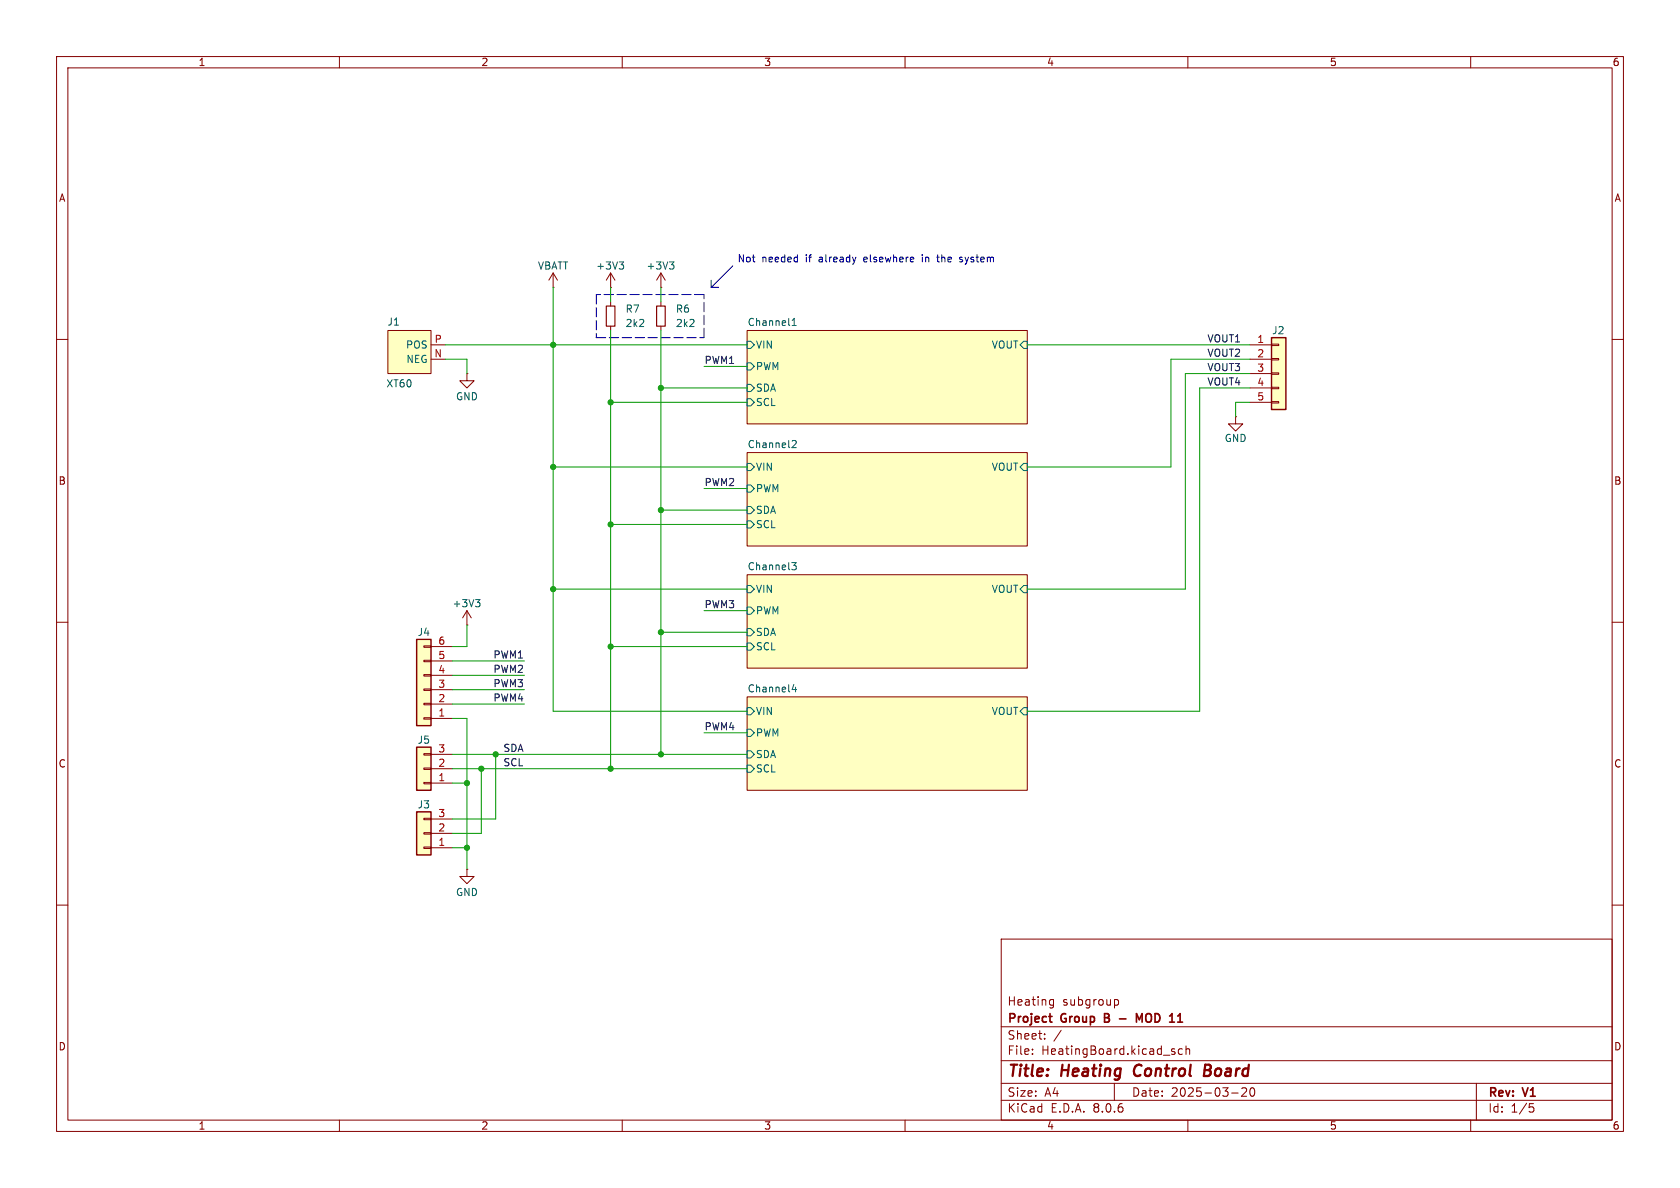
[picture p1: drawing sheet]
<svg xmlns="http://www.w3.org/2000/svg" width="297mm" height="210mm" viewBox="0 0 297 210" stroke-linecap="round" stroke-linejoin="round" font-family="sans-serif">
<g fill="none" stroke="#840000" stroke-width=".18">
<path d="M10 10h277v190h-277zM12 12h273v186h-273zM60 10v2M110 10v2M160 10v2M210 10v2M260 10v2M10 60h2M132.1 58.4h49.5v16.5h-49.5zM285 60h2M132.1 80h49.5v16.5h-49.5zM10 110h2"/>
<path d="M132.1 101.6h49.5v16.5h-49.5zM285 110h2M132.1 123.2h49.5v16.5h-49.5zM10 160h2M285 160h2M177 166h108v32h-108zM185.7 177.6h.5M185.7 176.8h.5M186.2 176.7v1.2l-.1 .2-.4 .1M197 176.8l.5-.1 .2 .3v.4l-.1 .2h-.6M60 198v2M110 198v2"/>
<path d="M160 198v2M177 194.5h108M177 191.5h108M177 187.5h108M177 181.5h108M182.5 186.3v.1M182.5 185.5v.1M184.7 183.6v.1M184.7 182.8v.1M187.6 182.1l-1.3 2M197 191.5v3M207.3 185.9l.4 .1v.2l-.2 .2h-.3"/>
<path d="M207.3 185.4l.4 .1M209 185.5l-.4-.1-.3 .3v.4l.2 .2h.5M209.7 185.5l.2-.1 .3 .1 .1 .9M209.7 184.9v1.5M210 198v2M217.7 193.2h1.2M219.5 192.4l.6-.1 .2 .1 .1 .3-.9 1.1h.9M221.2 192.4l.1-.1a.81 .81 0 0 1 .6 .6 .81 .81 0 0 1-.3 .8l-.1 .1a.81 .81 0 0 1-.6-.6 .81 .81 0 0 1 .3-.8zM260 198v2M261 191.5v6.5M270.4 195.1h.7M270.5 195.7h.4l.3 .3-.2 .5-.5 .1"/>
</g>
<path d="M200.8 188.5a1.27 1.27 0 0 0-.1 1.6M213 189.2h.6M213.6 189.2l.3 .1M213.7 188.2h-.6l-.3 2 1-.1M213.8 189.1l-.2 .1" fill="none" stroke="#840000" stroke-width=".4"/>
<path d="M185.4 179.7h.6M195.3 179.9h.5M195.8 179.2h-.5v1.5h.5M208.2 179.6l.4-.4v1.5M185.7 180.6l.3 .1M197.9 180.1h1.2M200.9 180.7v-1.5l.5 1.1 .5-1.1v1.5M208.2 180.7h.9" fill="none" stroke="#840000" stroke-width=".3"/>
<g fill="#ffffc2" stroke="#ffffc2" stroke-width=".18">
<path d="M132.1 58.4h49.5v16.5h-49.5z"/>
<path d="M132.1 80h49.5v16.5h-49.5z"/>
<path d="M132.1 101.6h49.5v16.5h-49.5z"/>
<path d="M132.1 123.2h49.5v16.5h-49.5z"/>
</g>
<g fill="none" stroke="#006464" stroke-width=".18">
<path d="M140 57.5h.8M140 56.6l.4-.3v1.2M132.1 64.1h.6l.6 .7-.6 .6h-.6zM132.1 70.5h.6l.6 .6-.6 .7h-.6zM132.1 60.3h.6l.6 .7-.6 .6h-.6zM132.1 67.9h.6l.6 .7-.6 .6h-.6zM140.1 77.9h.4l.3 .3-.8 .9h.8M181 60.3h.6v1.3h-.6l-.7-.6zM132.1 85.7h.6l.6 .7-.6 .6h-.6zM132.1 92.1h.6l.6 .6-.6 .6h-.6zM132.1 81.9h.6l.6 .7-.6 .6h-.6zM132.1 89.5h.6l.6 .7-.6 .6h-.6z"/>
<path d="M140 99.5h.8l-.5 .4 .4 .2 .1 .4-.3 .2h-.3M181 81.9h.6v1.3h-.6l-.7-.6zM132.1 107.3h.6l.6 .7-.6 .6h-.6zM132.1 113.7h.6l.6 .6-.6 .6h-.6zM132.1 103.5h.6l.6 .6-.6 .7h-.6zM132.1 111.1h.6l.6 .7-.6 .6h-.6zM181 103.5h.6v1.3h-.6l-.7-.7zM132.1 128.9h.6l.6 .6-.6 .7h-.6zM132.1 135.3h.6l.6 .6-.6 .6h-.6zM132.1 125.1h.6l.6 .6-.6 .7h-.6zM132.1 132.7h.6l.6 .7-.6 .6h-.6zM140.3 121l-.3 .9h.8"/>
<path d="M140.6 121.5v.8M181 125.1h.6v1.3h-.6l-.7-.7z"/>
</g>
<path d="M68.6 58.4h7.6v7.6h-7.6z" fill="#ffffc2"/>
<path d="M68.6 58.4h7.6v7.6h-7.6zM76.2 63.5h2.5M76.2 61h2.5" fill="none" stroke="#840000" stroke-width=".18"/>
<path d="M73.7 113h2.5v15.3h-2.5z" fill="#ffffc2"/>
<g fill="none" stroke="#840000" stroke-width=".18">
<path d="M116.8 50.8h.1M116.8 48.3l-.7 1.2M116.8 48.3v2.5M116.8 53.3v.8M116.8 57.7v.7M116.8 48.3l.8 1.2M82.5 66v1.3h1.3l-1.3 1.3-1.2-1.3h1.2M82.5 66h.1M74.9 114.2h1.3v.2h-1.3zM74.9 116.7h1.3v.3h-1.3zM74.9 119.3h1.3v.2h-1.3zM76.2 119.4h3.8"/>
<path d="M76.2 116.8h3.8M76.2 114.3h3.8M82.5 110.5h.1M82.5 108l-.7 1.2M82.5 108v2.5M82.5 108l.8 1.2M74.9 121.8h1.3v.2h-1.3zM74.9 124.3h1.3v.3h-1.3zM74.9 126.9h1.3v.2h-1.3zM76.2 127h3.8M76.2 124.5h3.8M76.2 121.9h3.8"/>
</g>
<path d="M73.7 113h2.5v15.3h-2.5z" fill="none" stroke="#840000" stroke-width=".25"/>
<path d="M118.4 46.3h.7l-.4 .5M118.9 46.8l.2 .2v.3l-.2 .3M84.1 106h.7l-.4 .5M84.6 106.5l.2 .2v.3l-.2 .3" fill="none" stroke="#006464" stroke-width=".18"/>
<path d="M116.1 54.1h1.5v3.6h-1.5z" fill="none" stroke="#840000" stroke-width=".2"/>
<path d="M224.8 59.7h2.5v12.7h-2.5z" fill="#ffffc2"/>
<g fill="none" stroke="#840000" stroke-width=".18">
<path d="M97.8 50.8h.1M97.8 48.3l-.8 1.2M97.8 48.3v2.5M97.8 48.3l.8 1.2M107.9 50.8h.1M107.9 48.3l-.7 1.2M107.9 48.3v2.5M107.9 53.3v.8M107.9 57.7v.7M107.9 48.3l.8 1.2M218.4 73.7v1.2h1.3l-1.3 1.3-1.2-1.3h1.2M218.4 73.7h.1"/>
<path d="M221 61h3.8M221 63.5h3.8M221 66h3.8M221 68.6h3.8M221 71.1h3.8M224.8 71h1.3v.2h-1.3zM224.8 68.5h1.3v.2h-1.3zM224.8 65.9h1.3v.3h-1.3zM224.8 63.4h1.3v.2h-1.3zM224.8 60.8h1.3v.3h-1.3z"/>
</g>
<path d="M224.8 59.7h2.5v12.7h-2.5z" fill="none" stroke="#840000" stroke-width=".25"/>
<path d="M109.5 46.3h.7l-.4 .5M110 46.8l.2 .2v.3l-.2 .3" fill="none" stroke="#006464" stroke-width=".18"/>
<path d="M107.2 54.1h1.5v3.6h-1.5z" fill="none" stroke="#840000" stroke-width=".2"/>
<path d="M73.7 132.1h2.5v7.6h-2.5z" fill="#ffffc2"/>
<path d="M74.9 133.2h1.3v.3h-1.3zM74.9 135.8h1.3v.2h-1.3zM74.9 138.3h1.3v.3h-1.3zM76.2 138.4h3.8M76.2 135.9h3.8M76.2 133.4h3.8M82.5 153.7v1.2h1.3l-1.3 1.3-1.2-1.3h1.2M82.5 153.7h.1" fill="none" stroke="#840000" stroke-width=".18"/>
<path d="M73.7 132.1h2.5v7.6h-2.5z" fill="none" stroke="#840000" stroke-width=".25"/>
<path d="M73.7 143.5h2.5v7.6h-2.5z" fill="#ffffc2"/>
<path d="M74.9 144.7h1.3v.2h-1.3zM74.9 147.2h1.3v.2h-1.3zM74.9 149.7h1.3v.3h-1.3zM76.2 149.9h3.8M76.2 147.3h3.8M76.2 144.8h3.8" fill="none" stroke="#840000" stroke-width=".18"/>
<path d="M73.7 143.5h2.5v7.6h-2.5z" fill="none" stroke="#840000" stroke-width=".25"/>
<path d="M125.7 49.5v1.3M125.7 50.8h1.3M129.5 47l-3.8 3.8M163 45v.2M163 45.5v.8M165.6 45.5h.5M165.8 45v1.1l.3 .2M170.1 45.5h-.3l-.2 .2 .6 .4M170.2 46.1l-.2 .2-.4-.1" fill="none" stroke="#0000c2" stroke-width=".18"/>
<path d="M105.4 59.7h19.1M105.4 52.1v7.6M124.5 59.7v-7.6M124.5 52.1h-19.1" fill="none" stroke="#0000c2" stroke-width=".18" stroke-dasharray="1.7 .6"/>
<g fill="none" stroke="#009600" stroke-width=".18">
<path d="M97.8 50.8v74.9h34.3M107.9 50.8v2.5M107.9 58.4v77.5M116.8 50.8v2.5M116.8 58.4v75M78.7 61h53.4M78.7 63.5h3.8v2.5M107.9 71.1h24.2M116.8 68.6h15.3M124.5 64.8h7.6M181.6 61h39.4M221 66h-11.5v38.1h-27.9"/>
<path d="M221 68.6h-8.9v57.1h-30.5M221 71.1h-2.6v2.6M221 63.5h-14v19.1h-25.4M97.8 82.6h34.3M107.9 92.7h24.2M116.8 90.2h15.3M124.5 86.4h7.6M80 119.4h12.7M80 116.8h12.7M82.5 110.5v3.8h-2.5M97.8 104.1h34.3M107.9 114.3h24.2"/>
<path d="M116.8 111.8h15.3M124.5 108h7.6M80 135.9h52.1M80 121.9h12.7M80 124.5h12.7M80 127h2.5v26.7M80 133.4h52.1M80 138.4h2.5M85.1 135.9v11.4h-5.1M87.6 133.4v11.4h-7.6M124.5 129.5h7.6M80 149.9h2.5"/>
</g>
<g fill="#009600" stroke="#009600" stroke-width=".18">
<circle cx="97.8" cy="82.6" r=".46"/>
<circle cx="107.9" cy="92.7" r=".46"/>
<circle cx="116.8" cy="90.2" r=".46"/>
<circle cx="97.8" cy="61" r=".46"/>
<circle cx="116.8" cy="68.6" r=".46"/>
<circle cx="116.8" cy="133.4" r=".46"/>
<circle cx="107.9" cy="135.9" r=".46"/>
<circle cx="107.9" cy="71.1" r=".46"/>
<circle cx="97.8" cy="104.1" r=".46"/>
<circle cx="116.8" cy="111.8" r=".46"/>
<circle cx="107.9" cy="114.3" r=".46"/>
<circle cx="82.5" cy="138.4" r=".46"/>
<circle cx="82.5" cy="149.9" r=".46"/>
<circle cx="87.6" cy="133.4" r=".46"/>
<circle cx="85.1" cy="135.9" r=".46"/>
</g>
<g font-size="2.8" fill="#840000">
<text x="178" y="190.9">Title:</text>
<text x="187.7" y="190.9">Heating</text>
<text x="201.3" y="190.9">Control</text>
<text x="214.5" y="190.9">Board</text>
</g>
<g font-size="2.1" fill="#840000">
<text x="178" y="178">Heating</text>
<text x="187.8" y="178">subgroup</text>
<text x="178" y="184">Sheet:</text>
<text x="178" y="181.2">Project</text>
<text x="187.7" y="181.2">Group</text>
<text x="195.9" y="181.2">B</text>
<text x="202.8" y="181.2">MOD</text>
<text x="178" y="186.7">File:</text>
<text x="184.1" y="186.7">HeatingBoard.kicad_sch</text>
<text x="178" y="196.9">KiCad</text>
<text x="178" y="194.1">Size:</text>
<text x="184.7" y="194.1">A4</text>
<text x="185.7" y="196.9">E.D.A.</text>
<text x="193.3" y="196.9">8.0.6</text>
<text x="200" y="194.1">Date:</text>
<text x="207" y="194.1">2025-03-20</text>
<text x="263" y="194.3">Rev:</text>
<text x="263" y="196.9">Id:</text>
<text x="267.1" y="196.9">1/5</text>
<text x="269.4" y="194.3">V1</text>
</g>
<g font-size="1.8" fill="#840000">
<text x="35" y="11.9">1</text>
<text x="85" y="11.9">2</text>
<text x="135" y="11.9">3</text>
<text x="185" y="11.9">4</text>
<text x="235" y="11.9">5</text>
<text x="285" y="11.9">6</text>
<text x="10.3" y="35.9">A</text>
<text x="285.3" y="35.9">A</text>
<text x="10.3" y="85.9">B</text>
<text x="285.3" y="85.9">B</text>
<text x="10.3" y="135.9">C</text>
<text x="285.3" y="135.9">C</text>
<text x="10.3" y="185.9">D</text>
<text x="285.3" y="185.9">D</text>
<text x="35" y="199.9">1</text>
<text x="85" y="199.9">2</text>
<text x="135" y="199.9">3</text>
<text x="185" y="199.9">4</text>
<text x="235" y="199.9">5</text>
<text x="285" y="199.9">6</text>
</g>
<g font-size="1.8" fill="#006464">
<text x="95" y="47.9">VBATT</text>
<text x="105.3" y="47.9">+3V3</text>
<text x="114.2" y="47.9">+3V3</text>
<text x="68.4" y="57.8">J1</text>
<text x="110.5" y="55.5">R7</text>
<text x="110.5" y="58">2k2</text>
<text x="119.4" y="55.5">R6</text>
<text x="119.4" y="58">2k2</text>
<text x="132.1" y="57.7">Channel1</text>
<text x="224.8" y="59.3">J2</text>
<text x="71.7" y="61.8">POS</text>
<text x="71.7" y="64.4">NEG</text>
<text x="133.5" y="65.6">PWM</text>
<text x="133.5" y="61.8">VIN</text>
<text x="175.2" y="61.8">VOUT</text>
<text x="68.2" y="68.7">XT60</text>
<text x="80.5" y="71">GND</text>
<text x="133.5" y="72">SCL</text>
<text x="133.5" y="69.4">SDA</text>
<text x="132.1" y="79.3">Channel2</text>
<text x="133.5" y="83.4">VIN</text>
<text x="175.2" y="83.4">VOUT</text>
<text x="216.4" y="78.3">GND</text>
<text x="133.5" y="87.2">PWM</text>
<text x="133.5" y="93.6">SCL</text>
<text x="133.5" y="91">SDA</text>
<text x="132.1" y="100.9">Channel3</text>
<text x="79.9" y="107.5">+3V3</text>
<text x="133.5" y="105">VIN</text>
<text x="175.2" y="105">VOUT</text>
<text x="73.7" y="112.6">J4</text>
<text x="133.5" y="108.8">PWM</text>
<text x="133.5" y="112.6">SDA</text>
<text x="133.5" y="115.2">SCL</text>
<text x="132.1" y="122.5">Channel4</text>
<text x="73.7" y="131.7">J5</text>
<text x="133.5" y="130.4">PWM</text>
<text x="133.5" y="126.6">VIN</text>
<text x="175.2" y="126.6">VOUT</text>
<text x="133.5" y="136.8">SCL</text>
<text x="133.5" y="134.2">SDA</text>
<text x="73.7" y="143.1">J3</text>
<text x="80.5" y="158.6">GND</text>
</g>
<g font-size="1.8" fill="#0000c2">
<text x="130.3" y="46.6">Not</text>
<text x="134.7" y="46.6">needed</text>
<text x="142.6" y="46.6">if</text>
<text x="145.1" y="46.6">already</text>
<text x="153.2" y="46.6">elsewhere</text>
<text x="163.7" y="46.6">in</text>
<text x="166.6" y="46.6">the</text>
<text x="170.7" y="46.6">system</text>
</g>
<g font-size="1.8" fill="#a90000">
<text x="76.7" y="63.2">N</text>
<text x="76.7" y="60.7">P</text>
<text x="222.2" y="60.7">1</text>
<text x="222.2" y="63.2">2</text>
<text x="222.2" y="65.8">3</text>
<text x="222.2" y="68.3">4</text>
<text x="222.2" y="70.9">5</text>
<text x="77.4" y="119.1">4</text>
<text x="77.4" y="116.6">5</text>
<text x="77.4" y="114">6</text>
<text x="77.4" y="124.2">2</text>
<text x="77.4" y="121.7">3</text>
<text x="77.4" y="126.7">1</text>
<text x="77.4" y="135.6">2</text>
<text x="77.4" y="133.1">3</text>
<text x="77.4" y="138.2">1</text>
<text x="77.4" y="149.6">1</text>
<text x="77.4" y="147.1">2</text>
<text x="77.4" y="144.5">3</text>
</g>
<g font-size="1.8" fill="#0f0f0f">
<text x="124.5" y="64.4">PWM1</text>
<text x="213.4" y="65.7">VOUT3</text>
<text x="213.4" y="60.6">VOUT1</text>
<text x="213.4" y="63.2">VOUT2</text>
<text x="213.4" y="68.2">VOUT4</text>
<text x="124.5" y="86">PWM2</text>
<text x="124.5" y="107.6">PWM3</text>
<text x="87.1" y="116.5">PWM1</text>
<text x="87.1" y="119">PWM2</text>
<text x="87.1" y="121.6">PWM3</text>
<text x="87.1" y="124.1">PWM4</text>
<text x="124.5" y="129.2">PWM4</text>
<text x="88.9" y="133">SDA</text>
<text x="88.9" y="135.5">SCL</text>
</g>
</svg>
